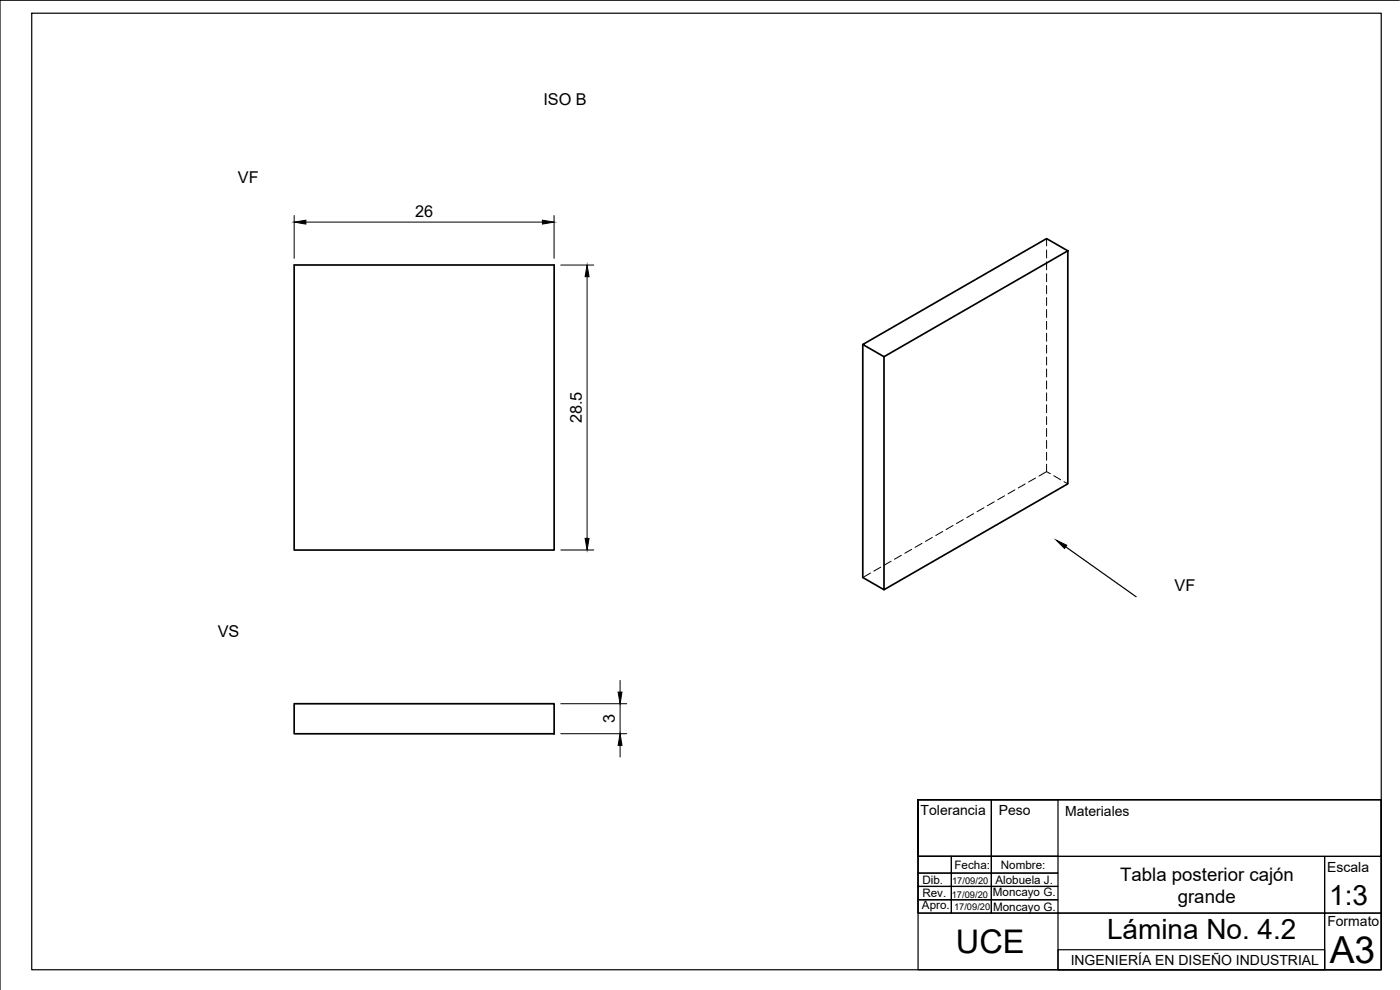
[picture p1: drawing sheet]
<svg xmlns="http://www.w3.org/2000/svg" width="420mm" height="297mm" viewBox="0 0 420 297" stroke-linecap="round" stroke-linejoin="round" font-family="sans-serif">
<!-- layer: Visible -->
<path d="M88.3 79.5h78v85.5h-78zM320.5 75.3v69.9l-55.2 31.7v-69.9M258.9 103.4l55.2-31.8 6.4 3.7-55.2 31.7zM258.9 103.4v69.9l6.4 3.6M88.3 211.1h78v9.1h-78z" fill="none" stroke="#000" stroke-width=".51"/>
<!-- layer: Hidden -->
<g fill="none" stroke="#000" stroke-width=".3">
<path d="M314.1 71.6v2.2M314.1 75v2.4M314.1 78.6v2.3M314.1 82.1v2.4M314.1 85.7v2.4M314.1 89.3v2.4M314.1 92.9v2.3M314.1 96.4v2.4M314.1 100v2.4M314.1 103.6v2.3M314.1 107.2v2.3M314.1 110.7v2.4"/>
<path d="M314.1 114.3v2.4M314.1 117.9v2.4M314.1 121.4v2.4M314.1 125v2.4M314.1 128.6v2.4M314.1 132.2v2.3M314.1 135.7v2.4M314.1 139.3v2.2M282.9 159.5l-2.1 1.2M286 157.7l-2.1 1.2M289.1 155.9l-2.1 1.2M292.2 154.1l-2.1 1.2"/>
<path d="M295.3 152.3l-2.1 1.2M298.4 150.6l-2.1 1.2M301.5 148.8l-2.1 1.2M304.6 147l-2.1 1.2M307.7 145.2l-2.1 1.2M310.8 143.4l-2.1 1.2M314.1 141.5l-2.3 1.3M314.1 141.5l1.1 .6M316.3 142.7l2 1.2M319.3 144.5l1.2 .7M261.2 171.9l-2.3 1.4M264.3 170.2l-2 1.2"/>
<path d="M267.4 168.4l-2 1.2M270.5 166.6l-2 1.2M273.6 164.8l-2.1 1.2M276.7 163l-2.1 1.2M279.8 161.3l-2.1 1.1"/>
</g>
<!-- layer: Sketch1 -->
<g fill="none" stroke="#000" stroke-width=".36">
<path d="M9.5 4h405v287h-405zM420 .1h-420v296.9M319.8 164.1l21.2 15M275.5 240v16.9h139v-16.9h-139h139v51h-139zM275.5 240h22v16.9h-22zM297.5 240h20v16.9h-20zM275.5 256.9h122v17.1h-122zM275.5 256.9h10v5.1h-10zM285.5 256.9h12v5.1h-12zM297.5 256.9h20v5.1h-20zM397.5 256.9h17v17.1h-17zM275.5 262h10v4h-10z"/>
<path d="M275.5 266h10v4h-10zM275.5 270h10v4h-10zM285.5 262h12v4h-12zM285.5 266h12v4h-12zM285.5 270h12v4h-12zM297.5 262h20v4h-20zM297.5 266h20v4h-20zM297.5 270h20v4h-20zM317.5 274h80v17h-80zM397.5 274h17v17h-17zM317.5 285h80v6h-80z"/>
</g>
<path d="M317 162.1l3.2 1.5-.7 1z" fill="#000" stroke="#000" stroke-width=".3"/>
<!-- layer: Dimensions -->
<path d="M88.3 64.7v12.8M91.8 66.6h71M166.3 64.7v12.8M168.3 79.5h9.9M176.2 83v78.5M168.3 165h9.9M168.3 211.1h19.8M186.1 204.2v3.5M186.1 211.1v9M168.3 220.1h19.8M186.1 223.7v3.4" fill="none" stroke="#000" stroke-width=".3"/>
<path d="M88.3 66.6l3.5-.5v1.1zM162.8 66.1l3.5 .5-3.5 .6zM176.2 79.5l.6 3.5h-1.2zM175.6 161.5h1.2l-.6 3.5zM185.5 207.7h1.2l-.6 3.4zM186.1 220.1l.6 3.6h-1.2z" fill="#000" stroke="#000" stroke-width=".3"/>
<text font-size="11.2" x="399.1" y="289">A3</text>
<text font-size="9.8" x="286.9" y="285.9">UCE</text>
<g font-size="8.4">
<text x="398.9" y="271.5">1:3</text>
<text x="332.2" y="281.7">Lámina No. 4.2</text>
</g>
<g font-size="5.6">
<text x="336.2" y="264.3">Tabla posterior cajón</text>
<text x="353.5" y="271">grande</text>
</g>
<g font-size="4.9">
<text x="163.1" y="31.4">ISO B</text>
<text x="71.4" y="54.9">VF</text>
<text x="124.6" y="65.1">26</text>
<text x="174.6" y="127" transform="rotate(-90 174.6 127)">28.5</text>
<text x="352.5" y="177.2">VF</text>
<text x="65.4" y="191.2">VS</text>
<text x="184.5" y="217" transform="rotate(-90 184.5 217)">3</text>
</g>
<g font-size="4.2">
<text x="276.3" y="244.4">Tolerancia</text>
<text x="299.7" y="244.5">Peso</text>
<text x="319.7" y="244.8">Materiales</text>
<text x="398.3" y="261.7">Escala</text>
<text x="398.4" y="277.9">Formato</text>
<text x="321.3" y="289.5">INGENIERÍA EN DISEÑO INDUSTRIAL</text>
</g>
<g font-size="3.5">
<text x="286.4" y="260.8">Fecha:</text>
<text x="300.4" y="260.7">Nombre:</text>
<text x="276.8" y="269.2">Rev.</text>
<text x="276.8" y="265.2">Dib.</text>
<text x="298" y="268.9">Moncayo G.</text>
<text x="298.7" y="265.1">Alobuela J.</text>
<text x="276.7" y="272.6">Apro.</text>
<text x="298" y="273.5">Moncayo G.</text>
</g>
<g font-size="2.8">
<text x="285.6" y="269.3">17/09/20</text>
<text x="285.8" y="265.2">17/09/20</text>
<text x="286.3" y="273">17/09/20</text>
</g>
</svg>
